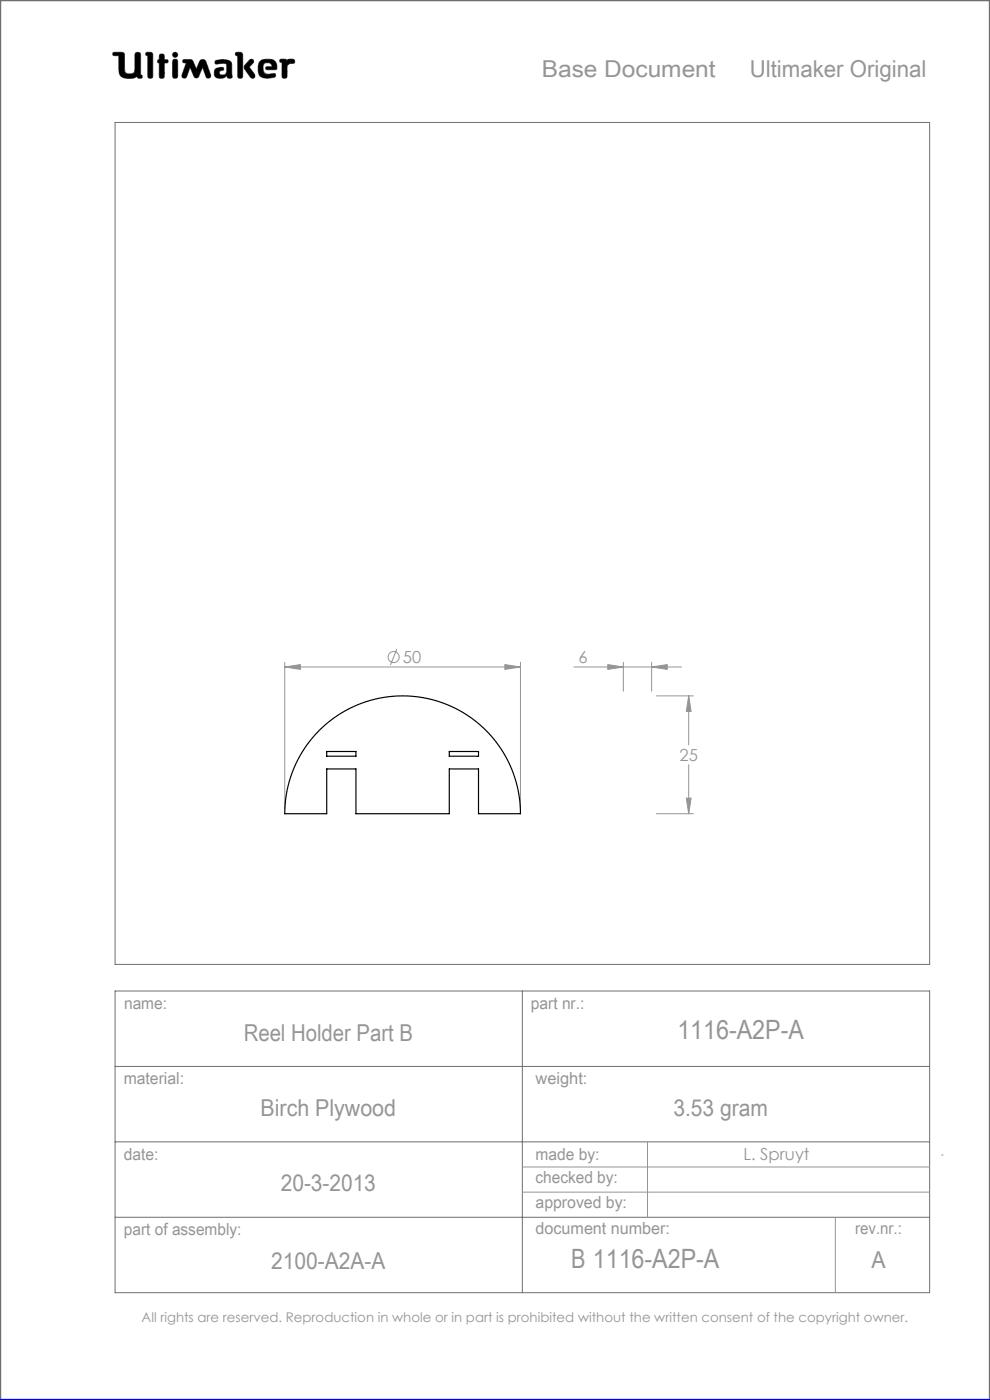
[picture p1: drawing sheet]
<svg xmlns="http://www.w3.org/2000/svg" width="210mm" height="297mm" viewBox="0 0 210 297" stroke-linecap="round" stroke-linejoin="round" font-family="sans-serif">
<g fill="none" stroke="#6f6f6f" stroke-width=".21">
<path d="M24 11.1h1.8l.5 .2 .2 4a1.62 1.62 0 0 0 2 0l.2-4a.65 .65 0 0 1 .7-.2 .65 .65 0 0 1 .4 .6v4.2l.3 .1-.1 .6a.65 .65 0 0 1-.9-.3 4 4 0 0 1-3 .2l-.6-.5-.2-.6-.1-3.6h-1.2l-.1-.3zM29.1 16.2v.1M31 11.1l1.2 .1 .2 .4v4.8a.59 .59 0 0 1-.7 .2 .59 .59 0 0 1-.4-.5v-4.3l-.4-.1zM33.8 13.4h.1M33.8 12.6h.1M33.8 12.6l-.3 .1-.1 .3 .1 .3 .3 .1M33.8 12.6v-1a.59 .59 0 0 1 .7-.1 .59 .59 0 0 1 .4 .5v.6l.6 .1a.4 .4 0 0 1 0 .6l-.6 .1-.1 3.1a.59 .59 0 0 1-.6 .1 .59 .59 0 0 1-.4-.5v-2.7M36.8 12.6h.7l.2 .5v3l-.2 .4-.3 .1-.4-.1-.2-.4v-3zM38.9 12.7l1.3-.1 .6 .2 .8 1.9 .9-2 .6-.1 .4 .1 1.2 3.2v.5l-.4 .2-.4-.1-.9-2.2-.9 2-.5 .3-.3-.2-1-2.1-.7 1.9-.3 .4-.5-.1-.2-.1v-.5l.9-2.6-.7-.1zM42.1 16.2h.1M45.7 12.9a3.6 3.6 0 0 1 3.3 .3l.2 .5v2.1a.53 .53 0 0 1-.2 .8l-.7-.1-.2-.4a1.97 1.97 0 0 1-2.5 .2 1.34 1.34 0 0 1 .4-1.8l1.3-.2 .1 .6a.74 .74 0 0 0-.9 .7 .95 .95 0 0 0 1.4 .1l.2-.6-.1-1.5a2.7 2.7 0 0 0-2 0l-.4-.2zM50.1 11.1l1.2 .1 .2 .4-.1 4.8a.59 .59 0 0 1-.6 .2 .59 .59 0 0 1-.4-.5v-4.3l-.4-.1z"/>
<path d="M52.9 12.8l.4-.2 .4 .1 .1 .4-.9 1.1 1.1 1.5 .1 .6-.2 .3h-.4a5.9 5.9 0 0 1-1.7-2.3l.2-.5zM56.6 14.8h.1M56.6 14.8l-.3-.3 .2-.3 1.2-.1-.2-.5a1.04 1.04 0 0 0-1.7 .5l.2 1.3 .8 .4M56.6 14.8h1.7l.4-.2a1.66 1.66 0 0 0-1.5-2l-1.7 .1a2.65 2.65 0 0 0-.3 3.5 3.5 3.5 0 0 0 3.2 .1l.1-.3-.2-.4-1.5 .2M56.8 15.8h.1M59.5 12.6h1.1l.3 .2a1.21 1.21 0 0 1 1.5-.1l.1 .6-1 .2-.6 .4-.1 2.5a.59 .59 0 0 1-.6 .2 .59 .59 0 0 1-.4-.5v-2.8l-.4-.2zM24.4 26h172.8v178.6h-172.8zM24.4 210.2h172.8v64h-172.8zM110.8 210.2v64M24.4 226.2h172.8M24.4 242.2h172.8M24.4 258.2h172.8"/>
<circle cx="37.2" cy="11.6" r=".56"/>
</g>
<path d="M0 297v-297h210v297" fill="none" stroke="#6f6f6f" stroke-width=".5"/>
<g fill="none" stroke="#959595" stroke-width=".21">
<path d="M84.2 137.7l-1.4 3.4M60.4 141.5l3.3-.5v1zM60.4 140.5v31.1M60.4 141.5h50M107.1 141l3.3 .5-3.3 .5zM110.4 140.5v31.1M121.7 141.5h22.9M128.9 141l3.3 .5-3.3 .5zM132.2 140.5v6.1M138.2 141.5l3.3-.5v1zM138.2 140.5v6.1M139.2 147.6h7.9"/>
<path d="M146.1 147.6l.5 3.3h-1zM146.1 147.6v10.4M139.2 172.6h7.9M145.6 169.3h1l-.5 3.3zM146.1 162.2v10.4M110.8 247.6h86.4M110.8 252.9h86.4M137.4 242.2v16M177.2 258.2v16M199.7 245h.4"/>
<circle cx="83.5" cy="139.4" r="1.18"/>
</g>
<path d="M0 297h210" fill="none" stroke="#00f" stroke-width=".5"/>
<path d="M45.7 12.9l-.1 .4 .2 .3 1.7-.2 .6 .2-.1 1.8-.2 .4-.5 .1a.54 .54 0 0 1-.8-.5 .54 .54 0 0 1 .8-.5l.2-.1-.1-.4-.4-.1a1.31 1.31 0 0 0-1.5 .9 1.14 1.14 0 0 0 .3 1.2 1.14 1.14 0 0 0 1.2 .2l.8-.3a.23 .23 0 0 1 .3-.2 .23 .23 0 0 1 .2 .4 .58 .58 0 0 0 .8 .1 .58 .58 0 0 0 .1-.9v-2a1.32 1.32 0 0 0-1.7-1.1zM50 11.2v.5l.4 .1v4.5l.2 .3h.6l.3-.4v-4.7l-.4-.4zM53 12.7l-1.1 1.2-.1 .5 1.4 2.1 .6 .1 .3-.3v-.4l-1.2-1.7 .9-.9v-.4l-.3-.3zM55.1 13a2.66 2.66 0 0 0 .3 3.4l1.4 .2 1.3-.2 .4-.3-.2-.5-1.5 .2-.6-.2-.3-.4-.1-.9a.98 .98 0 0 1 .7-1 .98 .98 0 0 1 1.1 .5l.1 .3-1.2 .1-.1 .4 .2 .2h1.6a.49 .49 0 0 0 .5-.2 .49 .49 0 0 0 0-.6 1.57 1.57 0 0 0-2-1.4h-.9zM59.4 12.6v.5l.4 .2v3l.3 .3h.5l.3-.4v-2.3l.6-.4 .9-.1 .1-.6-.4-.3-.9 .1-.3 .2-.3-.2zM36.7 12.6l-.1 3.7 .2 .3h.6l.3-.4v-3.3l-.3-.3zM36.6 11.6a.56 .56 0 0 0 1.1 0 .56 .56 0 0 0-1.1 0zM33.9 11.6l-.1 1-.3 .2-.1 .3 .4 .3v3l.2 .2h.5l.3-.1 .1-.3v-2.8l.7-.1 .1-.4-.2-.2-.6-.1-.2-1.1zM31 11.2l-.1 .5 .4 .1 .1 4.5 .2 .3h.5l.3-.4v-4.7l-.4-.4zM38.8 12.7v.6h.7l-.9 2.7 .2 .5 .4 .1 .3-.2 .8-2.1 .9 2 .2 .2h.4l.3-.2 .9-2 .8 2.1 .5 .2 .4-.3v-.4l-1-2.8-.3-.4-.5-.1-.4 .2-.9 1.9-.9-2-.5-.1zM24 11.2l-.1 .3 .2 .3h1.1v2.7a1.73 1.73 0 0 0 2.1 2.1 2.42 2.42 0 0 0 1.8-.4l.3 .4h.6l.2-.3-.1-.3-.3-.1v-4.3l-.1-.3-.2-.2h-.6l-.3 .4v3.4a.89 .89 0 0 1-1.3 .8 .81 .81 0 0 1-.9-1.1l-.1-3.3-.5-.2z" fill-rule="evenodd" fill="#000"/>
<path d="M60.4 141.5l3.3-.5v1zM107.1 141l3.3 .5-3.3 .5zM138.2 141.5l3.3-.5v1zM128.9 141l3.3 .5-3.3 .5zM146.1 147.6l.5 3.3h-1zM145.6 169.3h1l-.5 3.3z" fill="#959595"/>
<path d="M67.7 154.9a25 25 0 0 1 27.3-5.4 25 25 0 0 1 15.4 23.1h-8.9v-9.5h-6.2v9.5h-19.8v-9.5h-6.2v9.5h-8.9a25 25 0 0 1 7.3-17.7zM69.3 159.4h6.2v1h-6.2zM95.3 159.4h6.2v1h-6.2z" fill="none" stroke="#000" stroke-width=".25"/>
<g font-size="5.6" fill="#959595">
<text x="143.7" y="220.3">1116-A2P-A</text>
<text x="121.1" y="269.1">B 1116-A2P-A</text>
</g>
<g font-size="4.9" fill="#959595">
<text x="114.9" y="16.3">Base Document</text>
<text x="159" y="16.3">Ultimaker Original</text>
<text x="51.7" y="220.9">Reel Holder Part B</text>
<text x="55.3" y="236.7">Birch Plywood</text>
<text x="142.8" y="236.7">3.53 gram</text>
<text x="59.6" y="252.7">20-3-2013</text>
<text x="57.6" y="269.3">2100-A2A-A</text>
<text x="184.9" y="269.1">A</text>
</g>
<g font-size="3.5" fill="#959595">
<text x="85.4" y="140.7">50</text>
<text x="122.7" y="140.7">6</text>
<text x="144.1" y="161.5">25</text>
<text x="26.3" y="214.1">name:</text>
<text x="112.6" y="214">part nr.:</text>
<text x="26.2" y="229.9">material:</text>
<text x="113.6" y="229.9">weight:</text>
<text x="26.3" y="246">date:</text>
<text x="113.6" y="246">made by:</text>
<text x="113.6" y="251.1">checked by:</text>
<text x="157.7" y="246.2">L. Spruyt</text>
<text x="113.6" y="256.3">approved by:</text>
<text x="26.3" y="262">part of assembly:</text>
<text x="113.6" y="261.8">document number:</text>
<text x="181.4" y="261.9">rev.nr.:</text>
</g>
<text font-size="2.8" fill="#959595" x="30" y="280.4">All rights are reserved. Reproduction in whole or in part is prohibited without the written consent of the copyright owner.</text>
</svg>
